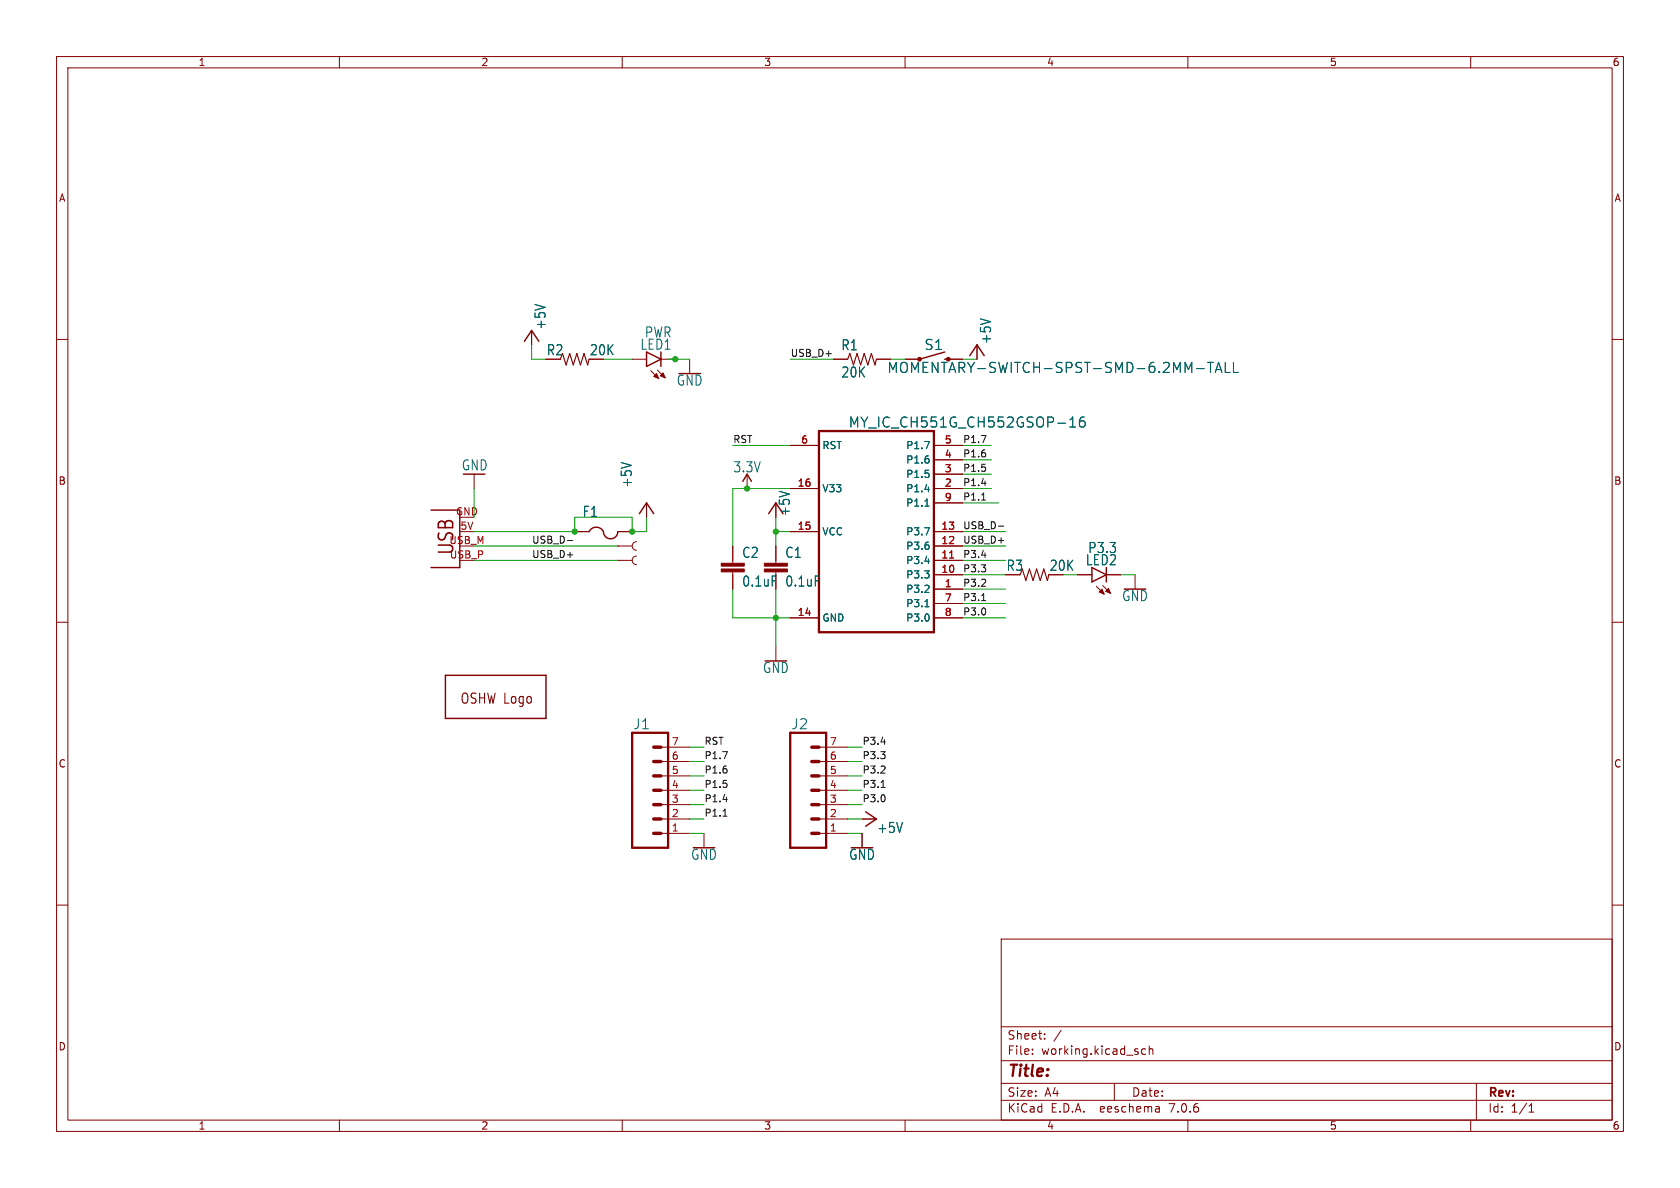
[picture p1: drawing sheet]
(kicad_sch (version 20230121) (generator eeschema)

 (paper "A4")

 (lib_symbols
  (symbol "working-eagle-import:+5V" (power) (in_bom yes) (on_board yes)
   (property "Reference" "#P+" (at 0 0 0) (effects (font (size 1.27 1.27)) hide))
   (property "Value" "+5V" (at -2.54 -5.08 90) (effects (font (size 1.778 1.5113)) (justify left bottom)))
   (property "Footprint" "" (at 0 0 0) (effects (font (size 1.27 1.27)) hide))
   (property "Datasheet" "" (at 0 0 0) (effects (font (size 1.27 1.27)) hide))
   (property "ki_locked" "" (at 0 0 0) (effects (font (size 1.27 1.27))))
   (symbol "+5V_1_0"
    (polyline (pts (xy 0 0) (xy -1.27 -1.905)) (stroke (width 0.254) (type solid)) (fill (type none)))
    (polyline (pts (xy 1.27 -1.905) (xy 0 0)) (stroke (width 0.254) (type solid)) (fill (type none)))
    (pin power_in line (at 0 -2.54 90) (length 2.54) (name "+5V" (effects (font (size 0 0)))) (number "1" (effects (font (size 0 0)))))))
  (symbol "working-eagle-import:3.3V" (power) (in_bom yes) (on_board yes)
   (property "Reference" "#SUPPLY" (at 0 0 0) (effects (font (size 1.27 1.27)) hide))
   (property "Value" "3.3V" (at 0 2.794 0) (effects (font (size 1.778 1.5113)) (justify bottom)))
   (property "Footprint" "" (at 0 0 0) (effects (font (size 1.27 1.27)) hide))
   (property "Datasheet" "" (at 0 0 0) (effects (font (size 1.27 1.27)) hide))
   (property "ki_locked" "" (at 0 0 0) (effects (font (size 1.27 1.27))))
   (symbol "3.3V_1_0"
    (polyline (pts (xy 0 2.54) (xy -0.762 1.27)) (stroke (width 0.254) (type solid)) (fill (type none)))
    (polyline (pts (xy 0.762 1.27) (xy 0 2.54)) (stroke (width 0.254) (type solid)) (fill (type none)))
    (pin power_in line (at 0 0 90) (length 2.54) (name "3.3V" (effects (font (size 0 0)))) (number "1" (effects (font (size 0 0)))))))
  (symbol "working-eagle-import:C-EUC0805K" (in_bom yes) (on_board yes)
   (property "Reference" "C" (at 1.524 0.381 0) (effects (font (size 1.778 1.5113)) (justify left bottom)))
   (property "Value" "" (at 1.524 -4.699 0) (effects (font (size 1.778 1.5113)) (justify left bottom)))
   (property "Footprint" "working:C0805K" (at 0 0 0) (effects (font (size 1.27 1.27)) hide))
   (property "Datasheet" "" (at 0 0 0) (effects (font (size 1.27 1.27)) hide))
   (property "ki_locked" "" (at 0 0 0) (effects (font (size 1.27 1.27))))
   (symbol "C-EUC0805K_1_0"
    (rectangle (start -2.032 -2.032) (end 2.032 -1.524) (stroke (width 0) (type default)) (fill (type outline)))
    (rectangle (start -2.032 -1.016) (end 2.032 -0.508) (stroke (width 0) (type default)) (fill (type outline)))
    (polyline (pts (xy 0 -2.54) (xy 0 -2.032)) (stroke (width 0.1524) (type solid)) (fill (type none)))
    (polyline (pts (xy 0 0) (xy 0 -0.508)) (stroke (width 0.1524) (type solid)) (fill (type none)))
    (pin passive line (at 0 2.54 270) (length 2.54) (name "1" (effects (font (size 0 0)))) (number "1" (effects (font (size 0 0)))))
    (pin passive line (at 0 -5.08 90) (length 2.54) (name "2" (effects (font (size 0 0)))) (number "2" (effects (font (size 0 0)))))))
  (symbol "working-eagle-import:CONN_07NO_SILK" (in_bom yes) (on_board yes)
   (property "Reference" "J" (at -5.08 13.208 0) (effects (font (size 1.778 1.778)) (justify left bottom)))
   (property "Value" "" (at -5.08 -9.906 0) (effects (font (size 1.778 1.778)) (justify left bottom)))
   (property "Footprint" "working:1X07_NO_SILK" (at 0 0 0) (effects (font (size 1.27 1.27)) hide))
   (property "Datasheet" "" (at 0 0 0) (effects (font (size 1.27 1.27)) hide))
   (property "ki_locked" "" (at 0 0 0) (effects (font (size 1.27 1.27))))
   (symbol "CONN_07NO_SILK_1_0"
    (polyline (pts (xy -5.08 12.7) (xy -5.08 -7.62)) (stroke (width 0.4064) (type solid)) (fill (type none)))
    (polyline (pts (xy -5.08 12.7) (xy 1.27 12.7)) (stroke (width 0.4064) (type solid)) (fill (type none)))
    (polyline (pts (xy -1.27 -5.08) (xy 0 -5.08)) (stroke (width 0.6096) (type solid)) (fill (type none)))
    (polyline (pts (xy -1.27 -2.54) (xy 0 -2.54)) (stroke (width 0.6096) (type solid)) (fill (type none)))
    (polyline (pts (xy -1.27 0) (xy 0 0)) (stroke (width 0.6096) (type solid)) (fill (type none)))
    (polyline (pts (xy -1.27 2.54) (xy 0 2.54)) (stroke (width 0.6096) (type solid)) (fill (type none)))
    (polyline (pts (xy -1.27 5.08) (xy 0 5.08)) (stroke (width 0.6096) (type solid)) (fill (type none)))
    (polyline (pts (xy -1.27 7.62) (xy 0 7.62)) (stroke (width 0.6096) (type solid)) (fill (type none)))
    (polyline (pts (xy -1.27 10.16) (xy 0 10.16)) (stroke (width 0.6096) (type solid)) (fill (type none)))
    (polyline (pts (xy 1.27 -7.62) (xy -5.08 -7.62)) (stroke (width 0.4064) (type solid)) (fill (type none)))
    (polyline (pts (xy 1.27 -7.62) (xy 1.27 12.7)) (stroke (width 0.4064) (type solid)) (fill (type none)))
    (pin passive line (at 5.08 -5.08 180) (length 5.08) (name "1" (effects (font (size 0 0)))) (number "1" (effects (font (size 1.27 1.27)))))
    (pin passive line (at 5.08 -2.54 180) (length 5.08) (name "2" (effects (font (size 0 0)))) (number "2" (effects (font (size 1.27 1.27)))))
    (pin passive line (at 5.08 0 180) (length 5.08) (name "3" (effects (font (size 0 0)))) (number "3" (effects (font (size 1.27 1.27)))))
    (pin passive line (at 5.08 2.54 180) (length 5.08) (name "4" (effects (font (size 0 0)))) (number "4" (effects (font (size 1.27 1.27)))))
    (pin passive line (at 5.08 5.08 180) (length 5.08) (name "5" (effects (font (size 0 0)))) (number "5" (effects (font (size 1.27 1.27)))))
    (pin passive line (at 5.08 7.62 180) (length 5.08) (name "6" (effects (font (size 0 0)))) (number "6" (effects (font (size 1.27 1.27)))))
    (pin passive line (at 5.08 10.16 180) (length 5.08) (name "7" (effects (font (size 0 0)))) (number "7" (effects (font (size 1.27 1.27)))))))
  (symbol "working-eagle-import:GHI-BASICCOMPONENTS_LED-(INCH)-0805" (in_bom yes) (on_board yes)
   (property "Reference" "LED" (at 3.556 -4.572 90) (effects (font (size 1.778 1.5113)) (justify left bottom)))
   (property "Value" "" (at 5.715 -4.572 90) (effects (font (size 1.778 1.5113)) (justify left bottom)))
   (property "Footprint" "working:GHI-BASICCOMPONENTS_0805-LED" (at 0 0 0) (effects (font (size 1.27 1.27)) hide))
   (property "Datasheet" "" (at 0 0 0) (effects (font (size 1.27 1.27)) hide))
   (property "ki_locked" "" (at 0 0 0) (effects (font (size 1.27 1.27))))
   (symbol "GHI-BASICCOMPONENTS_LED-(INCH)-0805_1_0"
    (polyline (pts (xy -2.032 -0.762) (xy -3.429 -2.159)) (stroke (width 0.1524) (type solid)) (fill (type none)))
    (polyline (pts (xy -1.905 -1.905) (xy -3.302 -3.302)) (stroke (width 0.1524) (type solid)) (fill (type none)))
    (polyline (pts (xy 0 -2.54) (xy -1.27 -2.54)) (stroke (width 0.254) (type solid)) (fill (type none)))
    (polyline (pts (xy 0 -2.54) (xy -1.27 0)) (stroke (width 0.254) (type solid)) (fill (type none)))
    (polyline (pts (xy 1.27 -2.54) (xy 0 -2.54)) (stroke (width 0.254) (type solid)) (fill (type none)))
    (polyline (pts (xy 1.27 0) (xy -1.27 0)) (stroke (width 0.254) (type solid)) (fill (type none)))
    (polyline (pts (xy 1.27 0) (xy 0 -2.54)) (stroke (width 0.254) (type solid)) (fill (type none)))
    (polyline (pts (xy -3.429 -2.159) (xy -3.048 -1.27) (xy -2.54 -1.778)) (stroke (width 0.1524) (type solid)) (fill (type outline)))
    (polyline (pts (xy -3.302 -3.302) (xy -2.921 -2.413) (xy -2.413 -2.921)) (stroke (width 0.1524) (type solid)) (fill (type outline)))
    (pin passive line (at 0 2.54 270) (length 2.54) (name "A" (effects (font (size 0 0)))) (number "A" (effects (font (size 0 0)))))
    (pin passive line (at 0 -5.08 90) (length 2.54) (name "K" (effects (font (size 0 0)))) (number "K" (effects (font (size 0 0)))))))
  (symbol "working-eagle-import:GND" (power) (in_bom yes) (on_board yes)
   (property "Reference" "#GND" (at 0 0 0) (effects (font (size 1.27 1.27)) hide))
   (property "Value" "GND" (at 0 -0.254 0) (effects (font (size 1.778 1.5113)) (justify top)))
   (property "Footprint" "" (at 0 0 0) (effects (font (size 1.27 1.27)) hide))
   (property "Datasheet" "" (at 0 0 0) (effects (font (size 1.27 1.27)) hide))
   (property "ki_locked" "" (at 0 0 0) (effects (font (size 1.27 1.27))))
   (symbol "GND_1_0"
    (polyline (pts (xy -1.905 0) (xy 1.905 0)) (stroke (width 0.254) (type solid)) (fill (type none)))
    (pin power_in line (at 0 2.54 270) (length 2.54) (name "GND" (effects (font (size 0 0)))) (number "1" (effects (font (size 0 0)))))))
  (symbol "working-eagle-import:MOMENTARY-SWITCH-SPST-SMD-6.2MM-TALL" (in_bom yes) (on_board yes)
   (property "Reference" "S" (at 0 1.524 0) (effects (font (size 1.778 1.778)) (justify bottom)))
   (property "Value" "" (at 0 -0.508 0) (effects (font (size 1.778 1.778)) (justify top)))
   (property "Footprint" "working:TACTILE_SWITCH_SMD_6.2MM_TALL" (at 0 0 0) (effects (font (size 1.27 1.27)) hide))
   (property "Datasheet" "" (at 0 0 0) (effects (font (size 1.27 1.27)) hide))
   (property "ki_locked" "" (at 0 0 0) (effects (font (size 1.27 1.27))))
   (symbol "MOMENTARY-SWITCH-SPST-SMD-6.2MM-TALL_1_0"
    (circle (center -2.54 0) (radius 0.127) (stroke (width 0.4064) (type solid)) (fill (type none)))
    (polyline (pts (xy -2.54 0) (xy 1.905 1.27)) (stroke (width 0.254) (type solid)) (fill (type none)))
    (polyline (pts (xy 1.905 0) (xy 2.54 0)) (stroke (width 0.254) (type solid)) (fill (type none)))
    (circle (center 2.54 0) (radius 0.127) (stroke (width 0.4064) (type solid)) (fill (type none)))
    (pin passive line (at -5.08 0 0) (length 2.54) (name "1" (effects (font (size 0 0)))) (number "A2" (effects (font (size 0 0)))))
    (pin passive line (at 5.08 0 180) (length 2.54) (name "2" (effects (font (size 0 0)))) (number "B2" (effects (font (size 0 0)))))))
  (symbol "working-eagle-import:MY_IC_CH551G_CH552GSOP-16" (in_bom yes) (on_board yes)
   (property "Reference" "" (at -5.08 20.828 0) (effects (font (size 1.778 1.778)) (justify left bottom) hide))
   (property "Value" "" (at -5.08 18.288 0) (effects (font (size 1.778 1.778)) (justify left bottom)))
   (property "Footprint" "working:MY_IC_SO16" (at 0 0 0) (effects (font (size 1.27 1.27)) hide))
   (property "Datasheet" "" (at 0 0 0) (effects (font (size 1.27 1.27)) hide))
   (property "ki_locked" "" (at 0 0 0) (effects (font (size 1.27 1.27))))
   (symbol "MY_IC_CH551G_CH552GSOP-16_1_0"
    (polyline (pts (xy -10.16 -17.78) (xy 10.16 -17.78)) (stroke (width 0.4064) (type solid)) (fill (type none)))
    (polyline (pts (xy -10.16 17.78) (xy -10.16 -17.78)) (stroke (width 0.4064) (type solid)) (fill (type none)))
    (polyline (pts (xy 10.16 -17.78) (xy 10.16 17.78)) (stroke (width 0.4064) (type solid)) (fill (type none)))
    (polyline (pts (xy 10.16 17.78) (xy -10.16 17.78)) (stroke (width 0.4064) (type solid)) (fill (type none)))
    (pin bidirectional line (at 15.24 -10.16 180) (length 5.08) (name "P3.2" (effects (font (size 1.27 1.27)))) (number "1" (effects (font (size 1.27 1.27)))))
    (pin bidirectional line (at 15.24 -7.62 180) (length 5.08) (name "P3.3" (effects (font (size 1.27 1.27)))) (number "10" (effects (font (size 1.27 1.27)))))
    (pin bidirectional line (at 15.24 -5.08 180) (length 5.08) (name "P3.4" (effects (font (size 1.27 1.27)))) (number "11" (effects (font (size 1.27 1.27)))))
    (pin bidirectional line (at 15.24 -2.54 180) (length 5.08) (name "P3.6" (effects (font (size 1.27 1.27)))) (number "12" (effects (font (size 1.27 1.27)))))
    (pin bidirectional line (at 15.24 0 180) (length 5.08) (name "P3.7" (effects (font (size 1.27 1.27)))) (number "13" (effects (font (size 1.27 1.27)))))
    (pin power_in line (at -15.24 -15.24 0) (length 5.08) (name "GND" (effects (font (size 1.27 1.27)))) (number "14" (effects (font (size 1.27 1.27)))))
    (pin power_in line (at -15.24 0 0) (length 5.08) (name "VCC" (effects (font (size 1.27 1.27)))) (number "15" (effects (font (size 1.27 1.27)))))
    (pin power_in line (at -15.24 7.62 0) (length 5.08) (name "V33" (effects (font (size 1.27 1.27)))) (number "16" (effects (font (size 1.27 1.27)))))
    (pin bidirectional line (at 15.24 7.62 180) (length 5.08) (name "P1.4" (effects (font (size 1.27 1.27)))) (number "2" (effects (font (size 1.27 1.27)))))
    (pin bidirectional line (at 15.24 10.16 180) (length 5.08) (name "P1.5" (effects (font (size 1.27 1.27)))) (number "3" (effects (font (size 1.27 1.27)))))
    (pin bidirectional line (at 15.24 12.7 180) (length 5.08) (name "P1.6" (effects (font (size 1.27 1.27)))) (number "4" (effects (font (size 1.27 1.27)))))
    (pin bidirectional line (at 15.24 15.24 180) (length 5.08) (name "P1.7" (effects (font (size 1.27 1.27)))) (number "5" (effects (font (size 1.27 1.27)))))
    (pin input line (at -15.24 15.24 0) (length 5.08) (name "RST" (effects (font (size 1.27 1.27)))) (number "6" (effects (font (size 1.27 1.27)))))
    (pin bidirectional line (at 15.24 -12.7 180) (length 5.08) (name "P3.1" (effects (font (size 1.27 1.27)))) (number "7" (effects (font (size 1.27 1.27)))))
    (pin bidirectional line (at 15.24 -15.24 180) (length 5.08) (name "P3.0" (effects (font (size 1.27 1.27)))) (number "8" (effects (font (size 1.27 1.27)))))
    (pin bidirectional line (at 15.24 5.08 180) (length 5.08) (name "P1.1" (effects (font (size 1.27 1.27)))) (number "9" (effects (font (size 1.27 1.27)))))))
  (symbol "working-eagle-import:OSHWLOGOLOGO8MM" (in_bom yes) (on_board yes)
   (property "Reference" "GOLD_ORB_SM" (at 0 0 0) (effects (font (size 1.27 1.27)) hide))
   (property "Value" "" (at 0 0 0) (effects (font (size 1.27 1.27)) hide))
   (property "Footprint" "working:OSHW_8MM" (at 0 0 0) (effects (font (size 1.27 1.27)) hide))
   (property "Datasheet" "" (at 0 0 0) (effects (font (size 1.27 1.27)) hide))
   (property "ki_locked" "" (at 0 0 0) (effects (font (size 1.27 1.27))))
   (symbol "OSHWLOGOLOGO8MM_1_0"
    (polyline (pts (xy 0 0) (xy 0 7.62)) (stroke (width 0.254) (type solid)) (fill (type none)))
    (polyline (pts (xy 0 7.62) (xy 17.78 7.62)) (stroke (width 0.254) (type solid)) (fill (type none)))
    (polyline (pts (xy 17.78 0) (xy 0 0)) (stroke (width 0.254) (type solid)) (fill (type none)))
    (polyline (pts (xy 17.78 7.62) (xy 17.78 0)) (stroke (width 0.254) (type solid)) (fill (type none)))
    (text "OSHW Logo" (at 2.54 2.54 0) (effects (font (size 1.778 1.5113)) (justify left bottom)))))
  (symbol "working-eagle-import:PTCFUSE-1206" (in_bom yes) (on_board yes)
   (property "Reference" "F" (at -3.81 5.08 0) (effects (font (size 1.778 1.5113)) (justify left bottom)))
   (property "Value" "" (at -3.81 -1.27 0) (effects (font (size 1.778 1.5113)) (justify left bottom)))
   (property "Footprint" "working:R1206" (at 0 0 0) (effects (font (size 1.27 1.27)) hide))
   (property "Datasheet" "" (at 0 0 0) (effects (font (size 1.27 1.27)) hide))
   (property "ki_locked" "" (at 0 0 0) (effects (font (size 1.27 1.27))))
   (symbol "PTCFUSE-1206_1_0"
    (arc (start 0 2.54) (mid -1.27 3.3249) (end -2.54 2.54) (stroke (width 0.254) (type solid)) (fill (type none)))
    (arc (start 0 2.54) (mid 1.27 1.2755) (end 2.54 2.54) (stroke (width 0.254) (type solid)) (fill (type none)))
    (pin passive line (at -5.08 2.54 0) (length 2.54) (name "1" (effects (font (size 0 0)))) (number "1" (effects (font (size 0 0)))))
    (pin passive line (at 5.08 2.54 180) (length 2.54) (name "2" (effects (font (size 0 0)))) (number "2" (effects (font (size 0 0)))))))
  (symbol "working-eagle-import:R-US_R0805" (in_bom yes) (on_board yes)
   (property "Reference" "R" (at -3.81 1.4986 0) (effects (font (size 1.778 1.5113)) (justify left bottom)))
   (property "Value" "" (at -3.81 -3.302 0) (effects (font (size 1.778 1.5113)) (justify left bottom)))
   (property "Footprint" "working:R0805" (at 0 0 0) (effects (font (size 1.27 1.27)) hide))
   (property "Datasheet" "" (at 0 0 0) (effects (font (size 1.27 1.27)) hide))
   (property "ki_locked" "" (at 0 0 0) (effects (font (size 1.27 1.27))))
   (symbol "R-US_R0805_1_0"
    (polyline (pts (xy -2.54 0) (xy -2.159 1.016)) (stroke (width 0.2032) (type solid)) (fill (type none)))
    (polyline (pts (xy -2.159 1.016) (xy -1.524 -1.016)) (stroke (width 0.2032) (type solid)) (fill (type none)))
    (polyline (pts (xy -1.524 -1.016) (xy -0.889 1.016)) (stroke (width 0.2032) (type solid)) (fill (type none)))
    (polyline (pts (xy -0.889 1.016) (xy -0.254 -1.016)) (stroke (width 0.2032) (type solid)) (fill (type none)))
    (polyline (pts (xy -0.254 -1.016) (xy 0.381 1.016)) (stroke (width 0.2032) (type solid)) (fill (type none)))
    (polyline (pts (xy 0.381 1.016) (xy 1.016 -1.016)) (stroke (width 0.2032) (type solid)) (fill (type none)))
    (polyline (pts (xy 1.016 -1.016) (xy 1.651 1.016)) (stroke (width 0.2032) (type solid)) (fill (type none)))
    (polyline (pts (xy 1.651 1.016) (xy 2.286 -1.016)) (stroke (width 0.2032) (type solid)) (fill (type none)))
    (polyline (pts (xy 2.286 -1.016) (xy 2.54 0)) (stroke (width 0.2032) (type solid)) (fill (type none)))
    (pin passive line (at -5.08 0 0) (length 2.54) (name "1" (effects (font (size 0 0)))) (number "1" (effects (font (size 0 0)))))
    (pin passive line (at 5.08 0 180) (length 2.54) (name "2" (effects (font (size 0 0)))) (number "2" (effects (font (size 0 0)))))))
  (symbol "working-eagle-import:SparkFun_GND" (power) (in_bom yes) (on_board yes)
   (property "Reference" "#GND" (at 0 0 0) (effects (font (size 1.27 1.27)) hide))
   (property "Value" "SparkFun_GND" (at -2.54 -2.54 0) (effects (font (size 1.778 1.5113)) (justify left bottom)))
   (property "Footprint" "" (at 0 0 0) (effects (font (size 1.27 1.27)) hide))
   (property "Datasheet" "" (at 0 0 0) (effects (font (size 1.27 1.27)) hide))
   (property "ki_locked" "" (at 0 0 0) (effects (font (size 1.27 1.27))))
   (symbol "SparkFun_GND_1_0"
    (polyline (pts (xy -1.905 0) (xy 1.905 0)) (stroke (width 0.254) (type solid)) (fill (type none)))
    (pin power_in line (at 0 2.54 270) (length 2.54) (name "GND" (effects (font (size 0 0)))) (number "1" (effects (font (size 0 0)))))))
  (symbol "working-eagle-import:TEST-POINT3X4" (in_bom yes) (on_board yes)
   (property "Reference" "TP" (at -2.54 2.54 0) (effects (font (size 1.778 1.778)) (justify left bottom) hide))
   (property "Value" "" (at -2.54 -2.54 0) (effects (font (size 1.778 1.778)) (justify left bottom) hide))
   (property "Footprint" "working:PAD.03X.04" (at 0 0 0) (effects (font (size 1.27 1.27)) hide))
   (property "Datasheet" "" (at 0 0 0) (effects (font (size 1.27 1.27)) hide))
   (property "ki_locked" "" (at 0 0 0) (effects (font (size 1.27 1.27))))
   (symbol "TEST-POINT3X4_1_0"
    (polyline (pts (xy 2.54 0) (xy 0 0)) (stroke (width 0.1524) (type solid)) (fill (type none)))
    (arc (start 3.302 0.762) (mid 2.5433 0) (end 3.302 -0.762) (stroke (width 0.1524) (type solid)) (fill (type none)))
    (pin bidirectional line (at 0 0 180) (length 0) (name "1" (effects (font (size 0 0)))) (number "P$1" (effects (font (size 0 0)))))))
  (symbol "working-eagle-import:USBPCB" (in_bom yes) (on_board yes)
   (property "Reference" "X" (at 0 0 0) (effects (font (size 1.27 1.27)) hide))
   (property "Value" "" (at 0 0 0) (effects (font (size 1.27 1.27)) hide))
   (property "Footprint" "working:USB-A-PCB" (at 0 0 0) (effects (font (size 1.27 1.27)) hide))
   (property "Datasheet" "" (at 0 0 0) (effects (font (size 1.27 1.27)) hide))
   (property "ki_locked" "" (at 0 0 0) (effects (font (size 1.27 1.27))))
   (symbol "USBPCB_1_0"
    (polyline (pts (xy 0 -1.27) (xy 5.08 -1.27)) (stroke (width 0.254) (type solid)) (fill (type none)))
    (polyline (pts (xy 0 8.89) (xy 0 -1.27)) (stroke (width 0.254) (type solid)) (fill (type none)))
    (polyline (pts (xy 5.08 8.89) (xy 0 8.89)) (stroke (width 0.254) (type solid)) (fill (type none)))
    (text "USB" (at 3.81 0 900) (effects (font (size 2.54 2.159)) (justify left bottom)))
    (pin bidirectional line (at -2.54 2.54 0) (length 2.54) (name "VBUS" (effects (font (size 0 0)))) (number "5V" (effects (font (size 1.27 1.27)))))
    (pin bidirectional line (at -2.54 0 0) (length 2.54) (name "GND" (effects (font (size 0 0)))) (number "GND" (effects (font (size 1.27 1.27)))))
    (pin bidirectional line (at -2.54 5.08 0) (length 2.54) (name "D-" (effects (font (size 0 0)))) (number "USB_M" (effects (font (size 1.27 1.27)))))
    (pin bidirectional line (at -2.54 7.62 0) (length 2.54) (name "D+" (effects (font (size 0 0)))) (number "USB_P" (effects (font (size 1.27 1.27))))))))

 (junction (at 111.76 93.98) (diameter 0) (color 0 0 0 0))
 (junction (at 137.16 109.22) (diameter 0) (color 0 0 0 0))
 (junction (at 132.08 86.36) (diameter 0) (color 0 0 0 0))
 (junction (at 101.6 93.98) (diameter 0) (color 0 0 0 0))
 (junction (at 137.16 93.98) (diameter 0) (color 0 0 0 0))
 (junction (at 119.38 63.5) (diameter 0) (color 0 0 0 0))

 (wire (pts (xy 137.16 104.14) (xy 137.16 109.22)) (stroke (width 0.1524) (type solid)))
 (wire (pts (xy 170.18 99.06) (xy 177.8 99.06)) (stroke (width 0.1524) (type solid)))
 (wire (pts (xy 170.18 63.5) (xy 172.72 63.5)) (stroke (width 0.1524) (type solid)))
 (wire (pts (xy 121.92 137.16) (xy 124.46 137.16)) (stroke (width 0.1524) (type solid)))
 (wire (pts (xy 121.92 142.24) (xy 124.46 142.24)) (stroke (width 0.1524) (type solid)))
 (wire (pts (xy 118.11 63.5) (xy 119.38 63.5)) (stroke (width 0.1524) (type solid)))
 (wire (pts (xy 139.7 109.22) (xy 137.16 109.22)) (stroke (width 0.1524) (type solid)))
 (wire (pts (xy 187.96 101.6) (xy 190.5 101.6)) (stroke (width 0.1524) (type solid)))
 (wire (pts (xy 175.26 83.82) (xy 170.18 83.82)) (stroke (width 0.1524) (type solid)))
 (wire (pts (xy 147.32 63.5) (xy 139.7 63.5)) (stroke (width 0.1524) (type solid)))
 (wire (pts (xy 109.22 96.52) (xy 83.82 96.52)) (stroke (width 0.1524) (type solid)))
 (wire (pts (xy 106.68 63.5) (xy 111.76 63.5)) (stroke (width 0.1524) (type solid)))
 (wire (pts (xy 149.86 137.16) (xy 152.4 137.16)) (stroke (width 0.1524) (type solid)))
 (wire (pts (xy 111.76 93.98) (xy 114.3 93.98)) (stroke (width 0.1524) (type solid)))
 (wire (pts (xy 119.38 63.5) (xy 121.92 63.5)) (stroke (width 0.1524) (type solid)))
 (wire (pts (xy 149.86 132.08) (xy 152.4 132.08)) (stroke (width 0.1524) (type solid)))
 (wire (pts (xy 93.98 63.5) (xy 96.52 63.5)) (stroke (width 0.1524) (type solid)))
 (wire (pts (xy 175.26 81.28) (xy 170.18 81.28)) (stroke (width 0.1524) (type solid)))
 (wire (pts (xy 149.86 144.78) (xy 152.4 144.78)) (stroke (width 0.1524) (type solid)))
 (wire (pts (xy 149.86 142.24) (xy 152.4 142.24)) (stroke (width 0.1524) (type solid)))
 (wire (pts (xy 139.7 78.74) (xy 129.54 78.74)) (stroke (width 0.1524) (type solid)))
 (wire (pts (xy 175.26 78.74) (xy 170.18 78.74)) (stroke (width 0.1524) (type solid)))
 (wire (pts (xy 139.7 93.98) (xy 137.16 93.98)) (stroke (width 0.1524) (type solid)))
 (wire (pts (xy 149.86 139.7) (xy 152.4 139.7)) (stroke (width 0.1524) (type solid)))
 (wire (pts (xy 137.16 93.98) (xy 137.16 96.52)) (stroke (width 0.1524) (type solid)))
 (wire (pts (xy 121.92 144.78) (xy 124.46 144.78)) (stroke (width 0.1524) (type solid)))
 (wire (pts (xy 170.18 96.52) (xy 177.8 96.52)) (stroke (width 0.1524) (type solid)))
 (wire (pts (xy 114.3 93.98) (xy 114.3 91.44)) (stroke (width 0.1524) (type solid)))
 (wire (pts (xy 176.53 88.9) (xy 170.18 88.9)) (stroke (width 0.1524) (type solid)))
 (wire (pts (xy 139.7 86.36) (xy 132.08 86.36)) (stroke (width 0.1524) (type solid)))
 (wire (pts (xy 149.86 147.32) (xy 152.4 147.32)) (stroke (width 0.1524) (type solid)))
 (wire (pts (xy 83.82 93.98) (xy 101.6 93.98)) (stroke (width 0.1524) (type solid)))
 (wire (pts (xy 121.92 139.7) (xy 124.46 139.7)) (stroke (width 0.1524) (type solid)))
 (wire (pts (xy 170.18 109.22) (xy 177.8 109.22)) (stroke (width 0.1524) (type solid)))
 (wire (pts (xy 170.18 101.6) (xy 177.8 101.6)) (stroke (width 0.1524) (type solid)))
 (wire (pts (xy 170.18 86.36) (xy 175.26 86.36)) (stroke (width 0.1524) (type solid)))
 (wire (pts (xy 129.54 104.14) (xy 129.54 109.22)) (stroke (width 0.1524) (type solid)))
 (wire (pts (xy 129.54 86.36) (xy 129.54 96.52)) (stroke (width 0.1524) (type solid)))
 (wire (pts (xy 170.18 93.98) (xy 177.8 93.98)) (stroke (width 0.1524) (type solid)))
 (wire (pts (xy 83.82 91.44) (xy 83.82 86.36)) (stroke (width 0.1524) (type solid)))
 (wire (pts (xy 121.92 132.08) (xy 124.46 132.08)) (stroke (width 0.1524) (type solid)))
 (wire (pts (xy 170.18 106.68) (xy 177.8 106.68)) (stroke (width 0.1524) (type solid)))
 (wire (pts (xy 198.12 101.6) (xy 200.66 101.6)) (stroke (width 0.1524) (type solid)))
 (wire (pts (xy 121.92 147.32) (xy 124.46 147.32)) (stroke (width 0.1524) (type solid)))
 (wire (pts (xy 111.76 93.98) (xy 111.76 91.44)) (stroke (width 0.1524) (type solid)))
 (wire (pts (xy 121.92 134.62) (xy 124.46 134.62)) (stroke (width 0.1524) (type solid)))
 (wire (pts (xy 137.16 93.98) (xy 137.16 91.44)) (stroke (width 0.1524) (type solid)))
 (wire (pts (xy 129.54 109.22) (xy 137.16 109.22)) (stroke (width 0.1524) (type solid)))
 (wire (pts (xy 137.16 109.22) (xy 137.16 114.3)) (stroke (width 0.1524) (type solid)))
 (wire (pts (xy 160.02 63.5) (xy 157.48 63.5)) (stroke (width 0.1524) (type solid)))
 (wire (pts (xy 93.98 60.96) (xy 93.98 63.5)) (stroke (width 0.1524) (type solid)))
 (wire (pts (xy 101.6 91.44) (xy 101.6 93.98)) (stroke (width 0.1524) (type solid)))
 (wire (pts (xy 149.86 134.62) (xy 152.4 134.62)) (stroke (width 0.1524) (type solid)))
 (wire (pts (xy 111.76 91.44) (xy 101.6 91.44)) (stroke (width 0.1524) (type solid)))
 (wire (pts (xy 170.18 104.14) (xy 177.8 104.14)) (stroke (width 0.1524) (type solid)))
 (wire (pts (xy 132.08 86.36) (xy 129.54 86.36)) (stroke (width 0.1524) (type solid)))
 (wire (pts (xy 83.82 99.06) (xy 109.22 99.06)) (stroke (width 0.1524) (type solid)))

 (label "USB_D-" (at 170.18 93.98 0) (fields_autoplaced) (effects (font (size 1.2446 1.2446)) (justify left bottom)))
 (label "P1.7" (at 170.18 78.74 0) (fields_autoplaced) (effects (font (size 1.2446 1.2446)) (justify left bottom)))
 (label "P3.3" (at 170.18 101.6 0) (fields_autoplaced) (effects (font (size 1.2446 1.2446)) (justify left bottom)))
 (label "P3.4" (at 170.18 99.06 0) (fields_autoplaced) (effects (font (size 1.2446 1.2446)) (justify left bottom)))
 (label "P3.3" (at 152.4 134.62 0) (fields_autoplaced) (effects (font (size 1.2446 1.2446)) (justify left bottom)))
 (label "P1.7" (at 124.46 134.62 0) (fields_autoplaced) (effects (font (size 1.2446 1.2446)) (justify left bottom)))
 (label "P1.6" (at 124.46 137.16 0) (fields_autoplaced) (effects (font (size 1.2446 1.2446)) (justify left bottom)))
 (label "RST" (at 124.46 132.08 0) (fields_autoplaced) (effects (font (size 1.2446 1.2446)) (justify left bottom)))
 (label "USB_D-" (at 93.98 96.52 0) (fields_autoplaced) (effects (font (size 1.2446 1.2446)) (justify left bottom)))
 (label "P3.2" (at 170.18 104.14 0) (fields_autoplaced) (effects (font (size 1.2446 1.2446)) (justify left bottom)))
 (label "P3.0" (at 170.18 109.22 0) (fields_autoplaced) (effects (font (size 1.2446 1.2446)) (justify left bottom)))
 (label "P3.4" (at 152.4 132.08 0) (fields_autoplaced) (effects (font (size 1.2446 1.2446)) (justify left bottom)))
 (label "P3.2" (at 152.4 137.16 0) (fields_autoplaced) (effects (font (size 1.2446 1.2446)) (justify left bottom)))
 (label "USB_D+" (at 93.98 99.06 0) (fields_autoplaced) (effects (font (size 1.2446 1.2446)) (justify left bottom)))
 (label "P1.1" (at 124.46 144.78 0) (fields_autoplaced) (effects (font (size 1.2446 1.2446)) (justify left bottom)))
 (label "RST" (at 129.54 78.74 0) (fields_autoplaced) (effects (font (size 1.2446 1.2446)) (justify left bottom)))
 (label "USB_D+" (at 170.18 96.52 0) (fields_autoplaced) (effects (font (size 1.2446 1.2446)) (justify left bottom)))
 (label "USB_D+" (at 139.7 63.5 0) (fields_autoplaced) (effects (font (size 1.2446 1.2446)) (justify left bottom)))
 (label "P3.0" (at 152.4 142.24 0) (fields_autoplaced) (effects (font (size 1.2446 1.2446)) (justify left bottom)))
 (label "P3.1" (at 170.18 106.68 0) (fields_autoplaced) (effects (font (size 1.2446 1.2446)) (justify left bottom)))
 (label "P1.5" (at 124.46 139.7 0) (fields_autoplaced) (effects (font (size 1.2446 1.2446)) (justify left bottom)))
 (label "P1.1" (at 170.18 88.9 0) (fields_autoplaced) (effects (font (size 1.2446 1.2446)) (justify left bottom)))
 (label "P3.1" (at 152.4 139.7 0) (fields_autoplaced) (effects (font (size 1.2446 1.2446)) (justify left bottom)))
 (label "P1.5" (at 170.18 83.82 0) (fields_autoplaced) (effects (font (size 1.2446 1.2446)) (justify left bottom)))
 (label "P1.6" (at 170.18 81.28 0) (fields_autoplaced) (effects (font (size 1.2446 1.2446)) (justify left bottom)))
 (label "P1.4" (at 124.46 142.24 0) (fields_autoplaced) (effects (font (size 1.2446 1.2446)) (justify left bottom)))
 (label "P1.4" (at 170.18 86.36 0) (fields_autoplaced) (effects (font (size 1.2446 1.2446)) (justify left bottom)))

 (symbol (lib_id "working-eagle-import:MY_IC_CH551G_CH552GSOP-16") (at 154.94 93.98 0) (unit 1) (in_bom yes) (on_board yes) (dnp no)
  (property "Reference" "U2" (at 149.86 73.152 0) (effects (font (size 1.778 1.778)) (justify left bottom) hide))
  (property "Value" "MY_IC_CH551G_CH552GSOP-16" (at 149.86 75.692 0) (effects (font (size 1.778 1.778)) (justify left bottom)))
  (property "Footprint" "working:MY_IC_SO16" (at 154.94 93.98 0) (effects (font (size 1.27 1.27)) hide))
  (property "Datasheet" "" (at 154.94 93.98 0) (effects (font (size 1.27 1.27)) hide))
  (property "LCSC" "C111292" (at 154.94 93.98 0) (effects (font (size 1.27 1.27)) (justify left bottom) hide)) (pin "1") (pin "10") (pin "11") (pin "12") (pin "13") (pin "14") (pin "15") (pin "16") (pin "2") (pin "3") (pin "4") (pin "5") (pin "6") (pin "7") (pin "8") (pin "9"))

 (symbol (lib_id "working-eagle-import:GHI-BASICCOMPONENTS_LED-(INCH)-0805") (at 114.3 63.5 90) (unit 1) (in_bom yes) (on_board yes) (dnp no)
  (property "Reference" "LED1" (at 118.872 59.944 90) (effects (font (size 1.778 1.5113)) (justify left bottom)))
  (property "Value" "PWR" (at 118.872 57.785 90) (effects (font (size 1.778 1.5113)) (justify left bottom)))
  (property "Footprint" "working:GHI-BASICCOMPONENTS_0805-LED" (at 114.3 63.5 0) (effects (font (size 1.27 1.27)) hide))
  (property "Datasheet" "" (at 114.3 63.5 0) (effects (font (size 1.27 1.27)) hide)) (pin "A") (pin "K"))

 (symbol (lib_id "working-eagle-import:R-US_R0805") (at 152.4 63.5 0) (unit 1) (in_bom yes) (on_board yes) (dnp no)
  (property "Reference" "R1" (at 148.59 62.0014 0) (effects (font (size 1.778 1.5113)) (justify left bottom)))
  (property "Value" "20K" (at 148.59 66.802 0) (effects (font (size 1.778 1.5113)) (justify left bottom)))
  (property "Footprint" "working:R0805" (at 152.4 63.5 0) (effects (font (size 1.27 1.27)) hide))
  (property "Datasheet" "" (at 152.4 63.5 0) (effects (font (size 1.27 1.27)) hide)) (pin "1") (pin "2"))

 (symbol (lib_id "working-eagle-import:+5V") (at 137.16 88.9 0) (unit 1) (in_bom yes) (on_board yes) (dnp no)
  (property "Reference" "#P+2" (at 137.16 88.9 0) (effects (font (size 1.27 1.27)) hide))
  (property "Value" "+5V" (at 139.7 91.44 90) (effects (font (size 1.778 1.5113)) (justify left bottom)))
  (property "Footprint" "" (at 137.16 88.9 0) (effects (font (size 1.27 1.27)) hide))
  (property "Datasheet" "" (at 137.16 88.9 0) (effects (font (size 1.27 1.27)) hide)) (pin "1"))

 (symbol (lib_id "working-eagle-import:CONN_07NO_SILK") (at 144.78 142.24 0) (unit 1) (in_bom yes) (on_board yes) (dnp no)
  (property "Reference" "J2" (at 139.7 129.032 0) (effects (font (size 1.778 1.778)) (justify left bottom)))
  (property "Value" "CONN_07NO_SILK" (at 139.7 152.146 0) (effects (font (size 1.778 1.778)) (justify left bottom) hide))
  (property "Footprint" "working:1X07_NO_SILK" (at 144.78 142.24 0) (effects (font (size 1.27 1.27)) hide))
  (property "Datasheet" "" (at 144.78 142.24 0) (effects (font (size 1.27 1.27)) hide)) (pin "1") (pin "2") (pin "3") (pin "4") (pin "5") (pin "6") (pin "7"))

 (symbol (lib_id "working-eagle-import:GHI-BASICCOMPONENTS_LED-(INCH)-0805") (at 193.04 101.6 90) (unit 1) (in_bom yes) (on_board yes) (dnp no)
  (property "Reference" "LED2" (at 197.612 98.044 90) (effects (font (size 1.778 1.5113)) (justify left bottom)))
  (property "Value" "P3.3" (at 197.612 95.885 90) (effects (font (size 1.778 1.5113)) (justify left bottom)))
  (property "Footprint" "working:GHI-BASICCOMPONENTS_0805-LED" (at 193.04 101.6 0) (effects (font (size 1.27 1.27)) hide))
  (property "Datasheet" "" (at 193.04 101.6 0) (effects (font (size 1.27 1.27)) hide)) (pin "A") (pin "K"))

 (symbol (lib_id "working-eagle-import:GND") (at 152.4 149.86 0) (unit 1) (in_bom yes) (on_board yes) (dnp no)
  (property "Reference" "#GND5" (at 152.4 149.86 0) (effects (font (size 1.27 1.27)) hide))
  (property "Value" "GND" (at 152.4 150.114 0) (effects (font (size 1.778 1.5113)) (justify top)))
  (property "Footprint" "" (at 152.4 149.86 0) (effects (font (size 1.27 1.27)) hide))
  (property "Datasheet" "" (at 152.4 149.86 0) (effects (font (size 1.27 1.27)) hide)) (pin "1"))

 (symbol (lib_id "working-eagle-import:C-EUC0805K") (at 137.16 99.06 0) (unit 1) (in_bom yes) (on_board yes) (dnp no)
  (property "Reference" "C1" (at 138.684 98.679 0) (effects (font (size 1.778 1.5113)) (justify left bottom)))
  (property "Value" "0.1uF" (at 138.684 103.759 0) (effects (font (size 1.778 1.5113)) (justify left bottom)))
  (property "Footprint" "working:C0805K" (at 137.16 99.06 0) (effects (font (size 1.27 1.27)) hide))
  (property "Datasheet" "" (at 137.16 99.06 0) (effects (font (size 1.27 1.27)) hide))
  (property "LCSC" "C16834" (at 137.16 99.06 0) (effects (font (size 1.27 1.27)) (justify left bottom) hide)) (pin "1") (pin "2"))

 (symbol (lib_id "working-eagle-import:OSHWLOGOLOGO8MM") (at 78.74 127 0) (unit 1) (in_bom yes) (on_board yes) (dnp no)
  (property "Reference" "GOLD_ORB_SM1" (at 78.74 127 0) (effects (font (size 1.27 1.27)) hide))
  (property "Value" "OSHWLOGOLOGO8MM" (at 78.74 127 0) (effects (font (size 1.27 1.27)) hide))
  (property "Footprint" "working:OSHW_8MM" (at 78.74 127 0) (effects (font (size 1.27 1.27)) hide))
  (property "Datasheet" "" (at 78.74 127 0) (effects (font (size 1.27 1.27)) hide)))

 (symbol (lib_id "working-eagle-import:3.3V") (at 132.08 86.36 0) (unit 1) (in_bom yes) (on_board yes) (dnp no)
  (property "Reference" "#SUPPLY1" (at 132.08 86.36 0) (effects (font (size 1.27 1.27)) hide))
  (property "Value" "3.3V" (at 132.08 83.566 0) (effects (font (size 1.778 1.5113)) (justify bottom)))
  (property "Footprint" "" (at 132.08 86.36 0) (effects (font (size 1.27 1.27)) hide))
  (property "Datasheet" "" (at 132.08 86.36 0) (effects (font (size 1.27 1.27)) hide)) (pin "1"))

 (symbol (lib_id "working-eagle-import:+5V") (at 154.94 144.78 270) (unit 1) (in_bom yes) (on_board yes) (dnp no)
  (property "Reference" "#P+4" (at 154.94 144.78 0) (effects (font (size 1.27 1.27)) hide))
  (property "Value" "+5V" (at 154.94 147.32 90) (effects (font (size 1.778 1.5113)) (justify left bottom)))
  (property "Footprint" "" (at 154.94 144.78 0) (effects (font (size 1.27 1.27)) hide))
  (property "Datasheet" "" (at 154.94 144.78 0) (effects (font (size 1.27 1.27)) hide)) (pin "1"))

 (symbol (lib_id "working-eagle-import:USBPCB") (at 81.28 91.44 180) (unit 1) (in_bom yes) (on_board yes) (dnp no)
  (property "Reference" "X1" (at 81.28 91.44 0) (effects (font (size 1.27 1.27)) hide))
  (property "Value" "USBPCB" (at 81.28 91.44 0) (effects (font (size 1.27 1.27)) hide))
  (property "Footprint" "working:USB-A-PCB" (at 81.28 91.44 0) (effects (font (size 1.27 1.27)) hide))
  (property "Datasheet" "" (at 81.28 91.44 0) (effects (font (size 1.27 1.27)) hide)) (pin "5V") (pin "GND") (pin "USB_M") (pin "USB_P"))

 (symbol (lib_id "working-eagle-import:SparkFun_GND") (at 83.82 83.82 180) (unit 1) (in_bom yes) (on_board yes) (dnp no)
  (property "Reference" "#GND2" (at 83.82 83.82 0) (effects (font (size 1.27 1.27)) hide))
  (property "Value" "GND" (at 86.36 81.28 0) (effects (font (size 1.778 1.5113)) (justify left bottom)))
  (property "Footprint" "" (at 83.82 83.82 0) (effects (font (size 1.27 1.27)) hide))
  (property "Datasheet" "" (at 83.82 83.82 0) (effects (font (size 1.27 1.27)) hide)) (pin "1"))

 (symbol (lib_id "working-eagle-import:PTCFUSE-1206") (at 106.68 96.52 0) (unit 1) (in_bom yes) (on_board yes) (dnp no)
  (property "Reference" "F1" (at 102.87 91.44 0) (effects (font (size 1.778 1.5113)) (justify left bottom)))
  (property "Value" "PTCFUSE-1206" (at 102.87 97.79 0) (effects (font (size 1.778 1.5113)) (justify left bottom) hide))
  (property "Footprint" "working:R1206" (at 106.68 96.52 0) (effects (font (size 1.27 1.27)) hide))
  (property "Datasheet" "" (at 106.68 96.52 0) (effects (font (size 1.27 1.27)) hide))
  (property "LCSC" "C151162" (at 106.68 96.52 0) (effects (font (size 1.27 1.27)) (justify left bottom) hide)) (pin "1") (pin "2"))

 (symbol (lib_id "working-eagle-import:C-EUC0805K") (at 129.54 99.06 0) (unit 1) (in_bom yes) (on_board yes) (dnp no)
  (property "Reference" "C2" (at 131.064 98.679 0) (effects (font (size 1.778 1.5113)) (justify left bottom)))
  (property "Value" "0.1uF" (at 131.064 103.759 0) (effects (font (size 1.778 1.5113)) (justify left bottom)))
  (property "Footprint" "working:C0805K" (at 129.54 99.06 0) (effects (font (size 1.27 1.27)) hide))
  (property "Datasheet" "" (at 129.54 99.06 0) (effects (font (size 1.27 1.27)) hide))
  (property "LCSC" "C16834" (at 129.54 99.06 0) (effects (font (size 1.27 1.27)) (justify left bottom) hide)) (pin "1") (pin "2"))

 (symbol (lib_id "working-eagle-import:+5V") (at 114.3 88.9 0) (unit 1) (in_bom yes) (on_board yes) (dnp no)
  (property "Reference" "#P+1" (at 114.3 88.9 0) (effects (font (size 1.27 1.27)) hide))
  (property "Value" "+5V" (at 111.76 86.36 90) (effects (font (size 1.778 1.5113)) (justify left bottom)))
  (property "Footprint" "" (at 114.3 88.9 0) (effects (font (size 1.27 1.27)) hide))
  (property "Datasheet" "" (at 114.3 88.9 0) (effects (font (size 1.27 1.27)) hide)) (pin "1"))

 (symbol (lib_id "working-eagle-import:R-US_R0805") (at 182.88 101.6 0) (unit 1) (in_bom yes) (on_board yes) (dnp no)
  (property "Reference" "R3" (at 177.8 100.965 0) (effects (font (size 1.778 1.5113)) (justify left bottom)))
  (property "Value" "20K" (at 185.42 100.965 0) (effects (font (size 1.778 1.5113)) (justify left bottom)))
  (property "Footprint" "working:R0805" (at 182.88 101.6 0) (effects (font (size 1.27 1.27)) hide))
  (property "Datasheet" "" (at 182.88 101.6 0) (effects (font (size 1.27 1.27)) hide)) (pin "1") (pin "2"))

 (symbol (lib_id "working-eagle-import:CONN_07NO_SILK") (at 116.84 142.24 0) (unit 1) (in_bom yes) (on_board yes) (dnp no)
  (property "Reference" "J1" (at 111.76 129.032 0) (effects (font (size 1.778 1.778)) (justify left bottom)))
  (property "Value" "CONN_07NO_SILK" (at 111.76 152.146 0) (effects (font (size 1.778 1.778)) (justify left bottom) hide))
  (property "Footprint" "working:1X07_NO_SILK" (at 116.84 142.24 0) (effects (font (size 1.27 1.27)) hide))
  (property "Datasheet" "" (at 116.84 142.24 0) (effects (font (size 1.27 1.27)) hide)) (pin "1") (pin "2") (pin "3") (pin "4") (pin "5") (pin "6") (pin "7"))

 (symbol (lib_id "working-eagle-import:GND") (at 121.92 66.04 0) (unit 1) (in_bom yes) (on_board yes) (dnp no)
  (property "Reference" "#GND3" (at 121.92 66.04 0) (effects (font (size 1.27 1.27)) hide))
  (property "Value" "GND" (at 121.92 66.294 0) (effects (font (size 1.778 1.5113)) (justify top)))
  (property "Footprint" "" (at 121.92 66.04 0) (effects (font (size 1.27 1.27)) hide))
  (property "Datasheet" "" (at 121.92 66.04 0) (effects (font (size 1.27 1.27)) hide)) (pin "1"))

 (symbol (lib_id "working-eagle-import:+5V") (at 93.98 58.42 0) (unit 1) (in_bom yes) (on_board yes) (dnp no)
  (property "Reference" "#P+3" (at 93.98 58.42 0) (effects (font (size 1.27 1.27)) hide))
  (property "Value" "+5V" (at 96.52 58.42 90) (effects (font (size 1.778 1.5113)) (justify left bottom)))
  (property "Footprint" "" (at 93.98 58.42 0) (effects (font (size 1.27 1.27)) hide))
  (property "Datasheet" "" (at 93.98 58.42 0) (effects (font (size 1.27 1.27)) hide)) (pin "1"))

 (symbol (lib_id "working-eagle-import:+5V") (at 172.72 60.96 0) (unit 1) (in_bom yes) (on_board yes) (dnp no)
  (property "Reference" "#P+5" (at 172.72 60.96 0) (effects (font (size 1.27 1.27)) hide))
  (property "Value" "+5V" (at 175.26 60.96 90) (effects (font (size 1.778 1.5113)) (justify left bottom)))
  (property "Footprint" "" (at 172.72 60.96 0) (effects (font (size 1.27 1.27)) hide))
  (property "Datasheet" "" (at 172.72 60.96 0) (effects (font (size 1.27 1.27)) hide)) (pin "1"))

 (symbol (lib_id "working-eagle-import:GND") (at 137.16 116.84 0) (unit 1) (in_bom yes) (on_board yes) (dnp no)
  (property "Reference" "#GND1" (at 137.16 116.84 0) (effects (font (size 1.27 1.27)) hide))
  (property "Value" "GND" (at 137.16 117.094 0) (effects (font (size 1.778 1.5113)) (justify top)))
  (property "Footprint" "" (at 137.16 116.84 0) (effects (font (size 1.27 1.27)) hide))
  (property "Datasheet" "" (at 137.16 116.84 0) (effects (font (size 1.27 1.27)) hide)) (pin "1"))

 (symbol (lib_id "working-eagle-import:TEST-POINT3X4") (at 109.22 99.06 0) (unit 1) (in_bom yes) (on_board yes) (dnp no)
  (property "Reference" "TP2" (at 116.84 104.14 0) (effects (font (size 1.778 1.778)) (justify left bottom) hide))
  (property "Value" "TEST-POINT3X4" (at 106.68 101.6 0) (effects (font (size 1.778 1.778)) (justify left bottom) hide))
  (property "Footprint" "working:PAD.03X.04" (at 109.22 99.06 0) (effects (font (size 1.27 1.27)) hide))
  (property "Datasheet" "" (at 109.22 99.06 0) (effects (font (size 1.27 1.27)) hide)) (pin "P$1"))

 (symbol (lib_id "working-eagle-import:R-US_R0805") (at 101.6 63.5 0) (unit 1) (in_bom yes) (on_board yes) (dnp no)
  (property "Reference" "R2" (at 96.52 62.865 0) (effects (font (size 1.778 1.5113)) (justify left bottom)))
  (property "Value" "20K" (at 104.14 62.865 0) (effects (font (size 1.778 1.5113)) (justify left bottom)))
  (property "Footprint" "working:R0805" (at 101.6 63.5 0) (effects (font (size 1.27 1.27)) hide))
  (property "Datasheet" "" (at 101.6 63.5 0) (effects (font (size 1.27 1.27)) hide)) (pin "1") (pin "2"))

 (symbol (lib_id "working-eagle-import:GND") (at 124.46 149.86 0) (unit 1) (in_bom yes) (on_board yes) (dnp no)
  (property "Reference" "#GND4" (at 124.46 149.86 0) (effects (font (size 1.27 1.27)) hide))
  (property "Value" "GND" (at 124.46 150.114 0) (effects (font (size 1.778 1.5113)) (justify top)))
  (property "Footprint" "" (at 124.46 149.86 0) (effects (font (size 1.27 1.27)) hide))
  (property "Datasheet" "" (at 124.46 149.86 0) (effects (font (size 1.27 1.27)) hide)) (pin "1"))

 (symbol (lib_id "working-eagle-import:GND") (at 200.66 104.14 0) (unit 1) (in_bom yes) (on_board yes) (dnp no)
  (property "Reference" "#GND6" (at 200.66 104.14 0) (effects (font (size 1.27 1.27)) hide))
  (property "Value" "GND" (at 200.66 104.394 0) (effects (font (size 1.778 1.5113)) (justify top)))
  (property "Footprint" "" (at 200.66 104.14 0) (effects (font (size 1.27 1.27)) hide))
  (property "Datasheet" "" (at 200.66 104.14 0) (effects (font (size 1.27 1.27)) hide)) (pin "1"))

 (symbol (lib_id "working-eagle-import:TEST-POINT3X4") (at 109.22 96.52 0) (unit 1) (in_bom yes) (on_board yes) (dnp no)
  (property "Reference" "TP1" (at 116.84 96.52 0) (effects (font (size 1.778 1.778)) (justify left bottom) hide))
  (property "Value" "TEST-POINT3X4" (at 106.68 99.06 0) (effects (font (size 1.778 1.778)) (justify left bottom) hide))
  (property "Footprint" "working:PAD.03X.04" (at 109.22 96.52 0) (effects (font (size 1.27 1.27)) hide))
  (property "Datasheet" "" (at 109.22 96.52 0) (effects (font (size 1.27 1.27)) hide)) (pin "P$1"))

 (symbol (lib_id "working-eagle-import:MOMENTARY-SWITCH-SPST-SMD-6.2MM-TALL") (at 165.1 63.5 0) (unit 1) (in_bom yes) (on_board yes) (dnp no)
  (property "Reference" "S1" (at 165.1 61.976 0) (effects (font (size 1.778 1.778)) (justify bottom)))
  (property "Value" "MOMENTARY-SWITCH-SPST-SMD-6.2MM-TALL" (at 187.96 64.008 0) (effects (font (size 1.778 1.778)) (justify top)))
  (property "Footprint" "working:TACTILE_SWITCH_SMD_6.2MM_TALL" (at 165.1 63.5 0) (effects (font (size 1.27 1.27)) hide))
  (property "Datasheet" "" (at 165.1 63.5 0) (effects (font (size 1.27 1.27)) hide)) (pin "A2") (pin "B2"))

 (sheet_instances (path "" (page "1"))))
